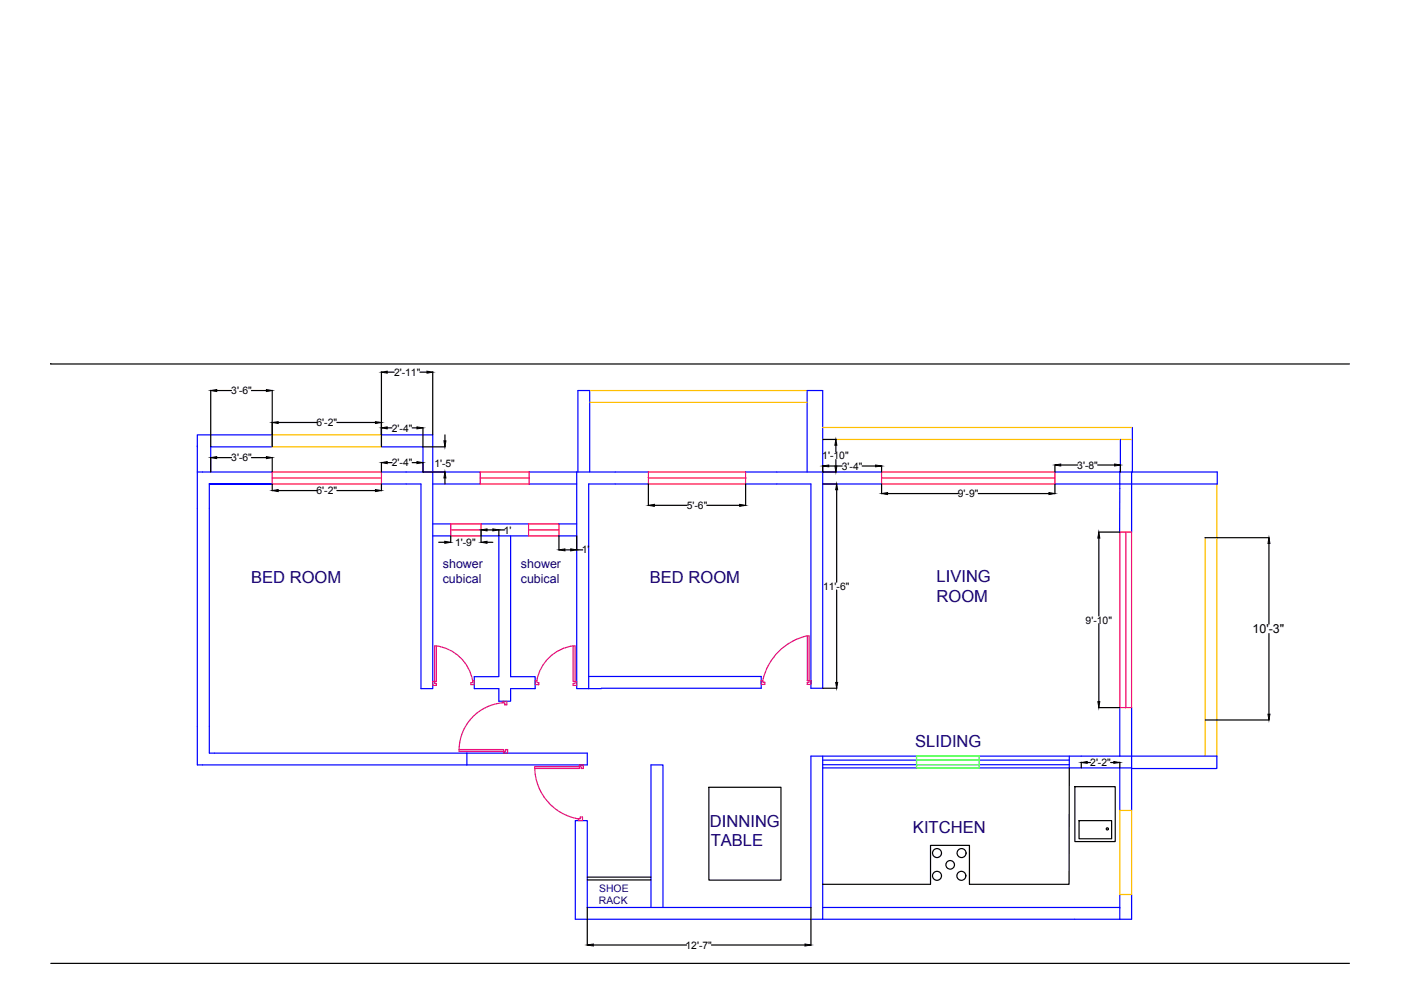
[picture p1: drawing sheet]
<svg xmlns="http://www.w3.org/2000/svg" width="297mm" height="210mm" viewBox="0 0 297 210" stroke-linecap="round" stroke-linejoin="round" font-family="sans-serif">
<!-- layer: wall -->
<g fill="none" stroke="#00f" stroke-width=".25">
<path d="M41.8 94.7h.1M57.7 92.2h-15.9v7.9M57.7 94.7h-13v5.4M80.9 94.7h8.8v5.4M80.9 92.2h10.9v7.9h10M237.5 93.2v6.9M240.1 90.6v9.5M41.8 100.1v62.1h82.7v-2.5h-80.1v-57.1h13.3M41.8 100.1h15.9M57.7 102.6h-13.3h13.3M80.9 100.1h10.9v45.9h-2.5v-43.4h-8.4M91.8 102.6h10"/>
<path d="M91.8 113.6h3.8M91.8 111.1h3.8M102 113.6h10.1M102 111.1h10.1M105.8 113.6v29.9h-5.2v2.5h5.2v2.7h2.5v-2.7h5.2v-2.5h-5.2v-29.9M112.2 102.6h10.1M112.2 100.1h25.3M118.5 113.6h3.8M118.5 111.1h3.8M122.3 100.1v45.9h2.5M122.5 100.1v-17.3h2.5v17.3M137.5 102.6h-12.7v43.4"/>
<path d="M158.1 100.1h16.3v-17.3h-3.3v17.3M174.4 102.6h12.5M186.9 100.1h-12.5v45.8h-2.5v-43.3h-13.8M223.7 100.1h34.4v2.5h-20.7v10.2M237.4 100.1v2.5h-13.7M239.9 100.1v12.7M99 159.7v2.5M124.8 146h2.7M124.8 143.4h36.6v2.5h-33.9M237.4 150v10.3M239.9 150v21.8M174.4 162.8v-2.5h-2.5v32.1h-47.4v-18.4h-2.5v20.9h52.4v-2.5h63"/>
<path d="M174.4 162.8v29.6M174.4 162.8h19.9M174.4 160.3h19.9M174.4 161.2h19.9M174.4 162.1h19.9M207.6 160.3h50.4v2.6h-18.1M207.6 162.8h19.1M207.6 161.2h19.1M207.6 162.1h19.1M226.7 162.8h10.7M226.7 160.3v2.5M237.4 162.8v9"/>
<path d="M237.4 162.8h2.5M138 192.4v-30.2h2.6v30.2M237.4 189.7v5.2M239.9 189.7v5.2h-65.5"/>
</g>
<!-- layer: window -->
<g fill="none" stroke="#ff003f" stroke-width=".25">
<path d="M57.7 100.1h23.2v2.5h-23.2zM57.7 101.3h23.2M95.6 111.1h6.4v2.5h-6.4zM95.6 112.4h6.4M101.8 100.1h10.4v2.5h-10.4zM101.8 101.3h10.4M112.1 111.1h6.4v2.5h-6.4zM112.1 112.4h6.4M137.5 100.1h20.6v2.5h-20.6zM137.5 101.3h20.6M186.9 100.1h36.8v2.5h-36.8zM186.9 101.3h36.8"/>
<path d="M237.4 112.8h2.5v37.2h-2.5zM238.7 112.8v37.2"/>
</g>
<!-- layer: railing -->
<path d="M57.7 92.2h23.2v2.5h-23.2zM125 85.3h46.1M125 82.8h46.1M174.4 90.6h65.7M174.4 93.2h65.7M255.5 114v46.3M258 102.6v57.7M237.4 171.8h2.5v17.9h-2.5z" fill="none" stroke="#ffbf00" stroke-width=".25"/>
<!-- layer: 0 -->
<g fill="none" stroke="#000" stroke-width=".25">
<path d="M10.8 77.2h.1M10.8 77.2h275.3M80.9 78.8v15.9M82.1 78.9h1.5M89 78.9h1.5M91.8 78.8v13.4M44.7 82.8v11.9M44.7 97v3.1M45.9 82.8h3.2M45.9 97h3.2M53.3 82.8h3.2M53.3 97h3.2"/>
<path d="M57.7 82.8v11.9M57.7 97v3.1M59 89.6h8.2M71.4 89.6h8.2M80.9 98v2.1M82.1 90.7h1M82.1 98.1h1M87.4 90.7h1M87.4 98.1h1M89.7 90.7v4h4.7M89.7 98v2.1h4.7M94.3 92.2v1.3"/>
<path d="M174.4 98.7v1.4M174.5 93.2h2.8M175.7 98.8h2.9M177.2 94.4v1.4M177.2 97.5v1.3M182.8 98.8h2.8M186.9 98.7v1.4M223.7 98.6v1.5M224.9 98.6h3.6M232.7 98.6h3.6M237.5 98.6v1.5M57.7 102.6v1.5"/>
<path d="M59 104h8.2M71.4 104h8.2M80.9 102.6v1.5M93 115h1.3M94.3 101.3v1.3M95.6 113.6v1.4M102 112.3v2.7M103.3 115h1.2M103.3 112.4h1.2M105.8 112.3v1.3M105.8 112.4h1.2M118.5 113.6v3"/>
<path d="M119.8 116.6h1.2M122.3 113.6v3h1.2M137.5 102.6v4.6M138.7 107.1h6.9M149.9 107.1h6.9M158.1 102.6v4.6M174.5 100.1h2.8M174.5 102.6h2.9M177.4 103.8v19.6M186.9 102.6v2.1M188.2 104.6h15M207.4 104.6h15"/>
<path d="M223.7 102.6v2.1M232.9 112.8h4.5M233 114.1v16.5M255.5 114h13.6M269 115.2v17.1M177.4 125.1v19.6M233 132.2v16.6M269 134.3v17.1M174.5 145.9h2.9M232.9 150h4.5M255.5 152.7h13.6M150.3 166.9h15.3v19.7h-15.3z"/>
<path d="M226.7 162.8v24.7h-21.2v-8.3h-8.2v8.3h-22.9M227.9 166.8h8.5v11.6h-8.5zM228.8 174h6.9v3.8h-6.9zM229.2 161.6v1.2M230.5 161.7h.7M235.5 161.7h.6M237.4 161.6v1.2M124.5 192.4v8M124.5 186.6h13.5M124.5 186h13.5M171.9 192.4v8M10.8 204.3h275.3"/>
<path d="M125.8 200.4h19.8M150.8 200.4h19.9"/>
<circle cx="234.8" cy="175.7" r=".23"/>
<circle cx="198.7" cy="180.9" r=".95"/>
<circle cx="198.7" cy="185.7" r=".95"/>
<circle cx="201.5" cy="183.4" r=".91"/>
<circle cx="203.8" cy="185.7" r=".95"/>
<circle cx="203.9" cy="180.9" r=".95"/>
</g>
<g fill="#000" stroke="#000" stroke-width=".21">
<path d="M80.9 78.9l1.2-.2v.4zM90.5 78.7l1.3 .2-1.3 .2zM44.7 82.8l1.2-.2v.4zM44.7 97l1.2-.2v.4zM56.5 82.6l1.2 .2-1.2 .2zM56.5 96.8l1.2 .2-1.2 .2zM57.7 89.6l1.3-.2v.4zM79.6 89.4l1.3 .2-1.3 .2zM80.9 90.7l1.2-.2v.4zM80.9 98.1l1.2-.2v.4zM88.4 90.5l1.3 .2-1.3 .2zM88.4 97.9l1.3 .2-1.3 .2z"/>
<path d="M94.1 93.5h.4l-.2 1.2zM174.4 98.8l1.3-.2v.4zM177.2 93.2l.2 1.2h-.4zM177 98.8h.4l-.2 1.3zM185.6 98.6l1.3 .2-1.3 .2zM223.7 98.6l1.2-.2v.4zM236.3 98.4l1.2 .2-1.2 .2zM57.7 104l1.3-.2v.4zM79.6 103.8l1.3 .2-1.3 .2zM94.3 100.1l.2 1.2h-.4zM94.3 114.8l1.3 .2-1.3 .2zM102 115l1.3-.2v.4z"/>
<path d="M102 112.4l1.3-.3v.5zM104.5 112.1l1.3 .3-1.3 .2zM118.5 116.6l1.3-.2v.4zM121 116.4l1.3 .2-1.3 .2zM137.5 107.1l1.2-.2v.5zM156.8 106.9l1.3 .2-1.3 .3zM177.4 102.6l.2 1.2h-.4zM186.9 104.6l1.3-.2v.5zM222.4 104.4l1.3 .2-1.3 .3zM233 112.8l.2 1.3h-.4zM269 114l.3 1.2h-.5zM177.2 144.7h.4l-.2 1.2z"/>
<path d="M232.8 148.8h.4l-.2 1.2zM268.8 151.4h.5l-.3 1.3zM229.2 161.7l1.3-.2v.3zM236.1 161.5l1.3 .2-1.3 .1zM124.5 200.4l1.3-.2v.4zM170.7 200.2l1.2 .2-1.2 .2z"/>
</g>
<!-- layer: door -->
<g fill="none" stroke="#dd00a5" stroke-width=".25">
<path d="M92.1 136.9h.4v7.6h-.4zM92.5 136.9a9 9 0 0 1 7.7 7.4M121.5 136.9a9 9 0 0 0-7.7 7.4M121.5 136.9h.4v7.6h-.4zM171.1 134.8a12.5 12.5 0 0 0-9.4 9.4M171.2 134.8h.3v9.5h-.3zM91.8 144.5h.3v.4h.4v.4h-.7zM97.3 158.9h9.5v.4h-9.5zM100.2 144.3h.4v.9h-.8v-.5h.4zM106.6 149a10.1 10.1 0 0 0-9.3 9.9M106.6 148.7h.9v.7h-.5v-.4h-.4zM106.8 159.3h.4v-.4h.4v.8h-.8z"/>
<path d="M113.5 144.3h.3v.4h.4v.5h-.7zM121.5 144.9h.4v-.4h.4v.8h-.8zM161.4 144.3h.3v.4h.5v.4h-.8zM171.2 144.7h.3v-.4h.4v.8h-.7zM113.4 162.6h9.4v.3h-9.4zM113.4 162.9a11.1 11.1 0 0 0 9.2 10.7M122.7 173.6h.3v-.4h.5v.8h-.8zM122.8 162.2h.9v.7h-.5v-.3h-.4z"/>
</g>
<!-- layer: column -->
<path d="M194.3 160.3h13.3v2.5h-13.3zM194.3 161.2h13.3M194.3 162.1h13.3" fill="none" stroke="#0f0" stroke-width=".25"/>
<g font-size="3.5" fill="#1c0072">
<text x="53.2" y="123.5">BED ROOM</text>
<text x="137.8" y="123.5">BED ROOM</text>
<text x="198.6" y="123.4">LIVING</text>
<text x="198.6" y="127.7">ROOM</text>
<text x="194" y="158.3">SLIDING</text>
<text x="150.5" y="175.3">DINNING</text>
<text x="150.7" y="179.5">TABLE</text>
<text x="193.6" y="176.7">KITCHEN</text>
</g>
<g font-size="2.6" fill="#1c0072">
<text x="93.9" y="123.7">cubical</text>
<text x="93.9" y="120.5">shower</text>
<text x="110.4" y="123.7">cubical</text>
<text x="110.5" y="120.5">shower</text>
</g>
<text font-size="2.6" x="265.6" y="134.2">10'-3&quot;</text>
<g font-size="2.2">
<text x="49" y="83.6">3'-6&quot;</text>
<text x="83.5" y="79.7">2'-11&quot;</text>
<text x="67.1" y="90.4">6'-2&quot;</text>
<text x="83.1" y="91.5">2'-4&quot;</text>
<text x="49" y="97.8">3'-6&quot;</text>
<text x="83.1" y="98.9">2'-4&quot;</text>
<text x="92.1" y="99">1'-5&quot;</text>
<text x="174.3" y="97.4">1'-10&quot;</text>
<text x="178.5" y="99.6">3'-4&quot;</text>
<text x="228.4" y="99.4">3'-8&quot;</text>
<text x="67.1" y="104.8">6'-2&quot;</text>
<text x="145.6" y="107.9">5'-6&quot;</text>
<text x="203.1" y="105.4">9'-9&quot;</text>
<text x="106.8" y="113.2">1'</text>
<text x="96.5" y="115.7">1'-9&quot;</text>
<text x="123.3" y="117.3">1'</text>
<text x="174.5" y="125.1">11'-6&quot;</text>
<text x="230.2" y="132.2">9'-10&quot;</text>
<text x="231.2" y="162.4">2'-2&quot;</text>
<text x="145.3" y="201.2">12'-7&quot;</text>
</g>
<g font-size="2.2" fill="#1c0072">
<text x="127" y="191.7">RACK</text>
<text x="127.1" y="189.1">SHOE</text>
</g>
</svg>
